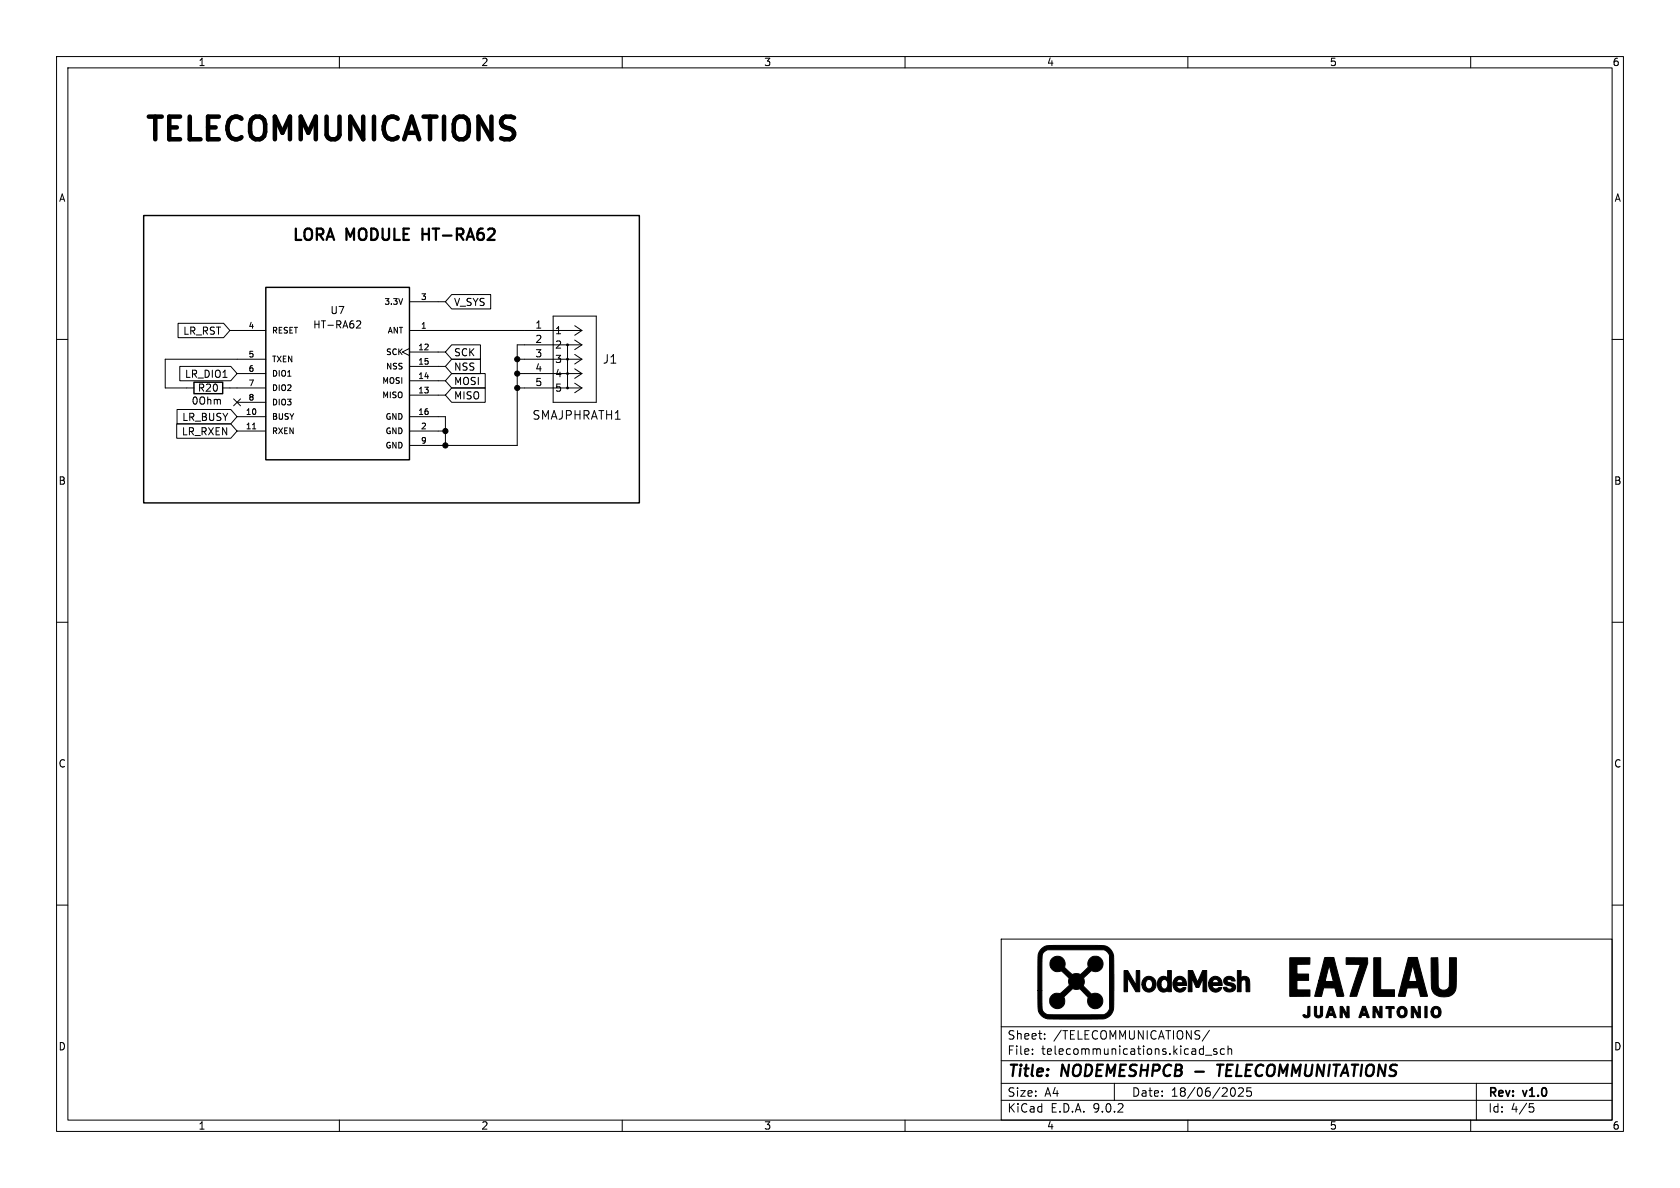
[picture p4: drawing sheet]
<svg xmlns="http://www.w3.org/2000/svg" width="297mm" height="210mm" viewBox="0 0 297 210" stroke-linecap="round" stroke-linejoin="round" font-family="sans-serif">
<g fill="none" stroke="#000" stroke-width=".18">
<path d="M10 10h277v190h-277zM12 12h273v186h-273zM60 10v2M110 10v2M160 10v2M210 10v2M260 10v2M31.5 57.1h8l1.1 1.3-1.1 1.3h-8zM40.6 58.4h6.4M63.1 56.8l.4-.1 .3 .4-.8 .9h.8M72.4 58.4h30.5M72.4 53.3h6.3"/>
<path d="M79.9 52.1h6.8v2.5h-6.8l-1.2-1.3zM97.8 55.9h7.6v15.2h-7.6zM101.6 57.6l1.3 .8M102.9 58.4l-1.3 .9M10 60h2M31.2 74.9h9.6l1.1 1.3-1.1 1.3h-9.6zM31.3 72.4h9.5l1.1 1.3-1.1 1.2h-9.5zM31.8 64.8h9l1.1 1.2-1.1 1.3h-9zM39.4 68.6h7.6M41.3 70.5l1.2 1.2M41.9 66h5.1M41.9 71.1h5.1"/>
<path d="M41.9 76.2h5.1M41.9 73.7h5.1M42.5 70.5l-1.2 1.2M44.6 75.8h.6M47 63.5h-17.8v5.1h5.1M72.4 61.6l-1.3 .6 1.3 .7M72.4 62.2h6.3M72.4 64.8h6.3M72.4 67.3h6.3M72.4 69.9h6.3M72.4 76.2h6.3M72.4 73.7h6.3v5"/>
<path d="M79.9 63.5h5v2.5h-5l-1.2-1.2zM79.9 68.6h5.9v2.5h-5.9l-1.2-1.2zM79.9 66h5.9v2.6h-5.9l-1.2-1.3zM79.9 61h5v2.5h-5l-1.2-1.3zM91.4 66h11.5M91.4 68.6h11.5M91.4 63.5h11.5M100.3 61v7.6M101.6 60.1l1.3 .9M101.6 62.7l1.3 .8M101.6 65.2l1.3 .8M101.6 67.7l1.3 .9"/>
<path d="M102.9 61h-11.5v17.7h-19M102.9 61l-1.3 .8M102.9 63.5l-1.3 .8M102.9 66l-1.3 .9M102.9 68.6l-1.3 .8M285 60h2M10 110h2M285 110h2M10 160h2M177 166h108v32h-108zM285 160h2M60 198v2"/>
<path d="M110 198v2M160 198v2M177 194.5h108M177 191.5h108M177 187.5h108M177 181.5h108M182.5 186.3v.1M182.5 185.5v.1M184.7 183.6v.1M184.7 182.8v.1M197 191.5v3M210 198v2"/>
<path d="M213.1 186.5h1.1M213.8 182.1l-1.3 2M215.1 185.5l-.4-.1-.2 .2 .1 .2 .5 .2v.3h-.6M216.5 185.5l-.5-.1-.3 .3v.4l.2 .2h.6M217.1 185.5l.2-.1 .4 .1v.9M217.1 184.9v1.5M218 192.3a.94 .94 0 0 1 0 1.5M219 192.4l.5-.1 .2 .1 .1 .3-.9 1.1h.9M221.2 192.3h-.7l-.1 .7 .2-.1h.5l.1 .3v.5l-.2 .1-.6-.1M260 198v2M261 191.5v6.5M270.4 195.1h.7"/>
<path d="M270.5 195.7h.4l.3 .3-.2 .5-.5 .1"/>
</g>
<path d="M74.7 40.4v2M74.7 41.4h1.1M211.3 189.4h1.5M215.2 188.2h1.1M215.7 188.2l-.2 2" fill="none" stroke="#000" stroke-width=".4"/>
<g fill="none" stroke="#000" stroke-width=".25">
<path d="M25.4 38.1h87.6v50.8h-87.6zM47 50.8h25.4v30.5h-25.4zM34.3 67.6h5.1v2h-5.1z"/>
<circle cx="100.3" cy="61" r=".13"/>
<circle cx="100.3" cy="63.5" r=".13"/>
<circle cx="100.3" cy="66" r=".13"/>
<circle cx="100.3" cy="68.6" r=".13"/>
</g>
<g fill="#000" stroke="#000" stroke-width=".18">
<path d="M185.9 169.5a1.37 1.37 0 0 1 1.8-.2 1.37 1.37 0 0 1 .5 1.7l1.3 1.3 .9-.2 .6 .2 1.4-1.3a1.38 1.38 0 0 1 1.2-2 1.38 1.38 0 0 1 1.4 1.8 1.38 1.38 0 0 1-2.1 .8l-1.4 1.3a1.45 1.45 0 0 1 0 1.4l1.5 1.4a1.37 1.37 0 0 1 2 1 1.37 1.37 0 0 1-1.6 1.6 1.37 1.37 0 0 1-1-2l-1.1-1.2a.47 .47 0 0 0-.8-.2l-.9-.2-1.2 1.2a.46 .46 0 0 0-.3 .3 .46 .46 0 0 0 .1 .5 1.35 1.35 0 0 1-1.3 1.6 1.35 1.35 0 0 1-1.3-1.5 1.35 1.35 0 0 1 1.6-1.2l.5-.1 1.4-1.3-.2-.5 .1-.8-.7-.7a1.01 1.01 0 0 0-1.3-.4 1.37 1.37 0 0 1-1.3-.8 1.37 1.37 0 0 1 .2-1.5zM198.7 171.6h.7l1.5 2.6v-2.6h.6v3.7h-.7l-1.4-2.5-.1 2.5h-.6zM202.4 172.8a1.34 1.34 0 0 1 2 1.1 1.34 1.34 0 0 1-1.9 1.3 1.32 1.32 0 0 1-.6-1.1h.6a.65 .65 0 0 0 .7 .7 .65 .65 0 0 0 .6-.9 .64 .64 0 0 0-.7-.8 .64 .64 0 0 0-.6 .8v.2h-.6l.1-.7zM205 172.9a.98 .98 0 0 1 1.4 0v-1.3h.7v3.7h-.6v-.2a1.11 1.11 0 0 1-1.3 .1 1.11 1.11 0 0 1-.6-1.1h.6a.63 .63 0 0 0 .7 .7 .63 .63 0 0 0 .6-.8 .63 .63 0 0 0-.6-.9 .63 .63 0 0 0-.7 .7v.3h-.6l.1-.8zM207.8 172.9a1.26 1.26 0 0 1 1.4-.1 1.26 1.26 0 0 1 .6 1.4h-1.8a.64 .64 0 0 0 .5 .6 .64 .64 0 0 0 .7-.2h.4a1.15 1.15 0 0 1-1.2 .8 1.15 1.15 0 0 1-1-1.1v-.7l1.8 .1a.57 .57 0 0 0-.6-.6 .57 .57 0 0 0-.6 .5h-.6zM210.1 171.6h.7l.9 2 .9-2h.7v3.7h-.6v-2.3l-.8 1.6h-.4l-.8-1.6v2.3h-.6zM213.9 173a1.18 1.18 0 0 1 1.4-.3 1.18 1.18 0 0 1 .7 1.2l.1 .3h-1.8a.7 .7 0 0 0 .5 .6 .7 .7 0 0 0 .7-.2h.5a1.24 1.24 0 0 1-1.6 .7 1.24 1.24 0 0 1-.7-1.6h1.7a.55 .55 0 0 0-.6-.6 .55 .55 0 0 0-.5 .6h-.6zM216.6 172.8a1.08 1.08 0 0 1 1.8 .6h-.5a.71 .71 0 0 0-.9-.2v.3l.4 .2a.84 .84 0 0 1 .9 .4 .84 .84 0 0 1-.1 1 1.1 1.1 0 0 1-1.9-.6 .7 .7 0 0 1 .9 .3h.4l.2-.1v-.3l-.3-.1a.93 .93 0 0 1-.9-.4 .93 .93 0 0 1-.1-.9zM218.7 171.6h.7v1.2a.89 .89 0 0 1 1-.1 .89 .89 0 0 1 .5 .9v1.7h-.6v-1.5a.47 .47 0 0 0-.5-.6 .47 .47 0 0 0-.4 .7v1.4h-.7zM228 169.3h3.6v1.1l-2.3 .1v1.7h2v1.1h-2v1.7h2.3v1.1h-3.6zM231.2 177.9h.4v1.7a.7 .7 0 0 1-.7 .3 .7 .7 0 0 1-.6-.5 .48 .48 0 0 1 .7 .2l.2-.2zM232.4 177.9h.4v1a.45 .45 0 0 0 0 .5 .45 .45 0 0 0 .5 .1l.1-.3v-1.3h.4v1.7a.82 .82 0 0 1-1.1 .2 .82 .82 0 0 1-.3-1z"/>
<path d="M235 177.9h.6l.6 1.9a.23 .23 0 0 1-.3 .1 .23 .23 0 0 1-.1-.2l-.1-.2h-.8l-.1 .4h-.4l.3-.8h.8l-.2-.7-.2 .7h-.4zM236.9 177.9h.2a1.48 1.48 0 0 1 .9 1.1l.1 .2v-1.3h.4v2h-.5l-.7-1.3v1.3h-.4zM234.2 169.3h1.6l1.7 6.6v.2h-1.1l-.4-1.5h-2l-.4 1.5h-1.2l.7-2.7 2.6 .1-.7-2.9-.7 2.8h-1.2zM238 169.3h3.8v1l-1.9 5.8h-1.2l1.8-5.6h-2.5zM240.9 177.9h.5l.6 2h-.3l-.2-.4h-.7l-.2 .4h-.4l.3-.8h.9l-.3-.8-.2 .8h-.4zM242.7 177.9h.5l.7 1.4v-1.4h.4v2h-.5l-.7-1.3v1.3h-.4zM245 177.9h1.5v.4h-.6v1.6h-.4v-1.6h-.5zM242.9 169.3h1.2v5.7h2.4v1.1h-3.6zM247.2 178.2a.98 .98 0 0 1 1.6 .6 .98 .98 0 0 1-1.2 1.1l-.4-.3-.2-.3v-.5h.4a.51 .51 0 0 0 .5 .8 .51 .51 0 0 0 .5-.8 .48 .48 0 0 0-.5-.5 .48 .48 0 0 0-.5 .5h-.4zM249 169.3h1.6l1.7 6.8h-1.2l-.3-1.5h-2l-.4 1.5h-1.2l.7-2.7 2.6 .1-.8-2.8-.7 2.7h-1.1zM249.5 177.9h.5l.7 1.3v-1.2l.4-.1v2h-.5l-.7-1.3v1.3h-.4zM251.9 177.9h.4v2h-.4z"/>
<path d="M253.3 178.1a.96 .96 0 0 1 1.3 .2 .96 .96 0 0 1-.1 1.3 .96 .96 0 0 1-1.3 0l-.2-.3v-.4h.4a.5 .5 0 0 0 .4 .7 .5 .5 0 0 0 .5-.7 .48 .48 0 0 0-.2-.5 .48 .48 0 0 0-.6 .1l-.1 .4h-.4zM253 169.3h1.2l.1 4.5a1.02 1.02 0 0 0 .9 1.3 1.02 1.02 0 0 0 1-1.3v-4.5h1.3v4.5a2.03 2.03 0 0 1-2.5 2.4 1.97 1.97 0 0 1-2-2.4zM184.2 167.6l.6-.3a81.7 81.7 0 0 1 9.6-.2 2.21 2.21 0 0 1 2.5 2.6v7.2a3 3 0 0 1-.9 2.8 4.5 4.5 0 0 1-2.8 .4h-6.5a2.85 2.85 0 0 1-3-1v-.2a12.4 12.4 0 0 1-.2-3.8h.7v2.6a1.43 1.43 0 0 0 1.8 1.7h9.1l.8-.5 .3-.6-.1-9.4-.2-.5-.7-.5h-10l-.5 .3-.4 .4a37.2 37.2 0 0 0-.1 6.5h-.7v-6.2a1.88 1.88 0 0 1 .7-1.3z"/>
<circle cx="78.7" cy="78.7" r=".46"/>
<circle cx="78.7" cy="76.2" r=".46"/>
<circle cx="91.4" cy="66" r=".46"/>
<circle cx="91.4" cy="68.6" r=".46"/>
<circle cx="91.4" cy="63.5" r=".46"/>
</g>
<text font-size="5.6" x="25.4" y="25.2">TELECOMMUNICATIONS</text>
<g font-size="2.8">
<text x="51.6" y="42.7">LORA MODULE</text>
<text x="75.5" y="42.7">HT-RA62</text>
<text x="178" y="190.9">Title:</text>
<text x="187.7" y="190.9">NODEMESHPCB</text>
<text x="216.9" y="190.9">TELECOMMUNITATIONS</text>
</g>
<g font-size="2.1">
<text x="106.5" y="64.5">J1</text>
<text x="94" y="74.4">SMAJPHRATH1</text>
<text x="178" y="184">Sheet:</text>
<text x="186.2" y="184">/TELECOMMUNICATIONS/</text>
<text x="178" y="186.7">File:</text>
<text x="184.1" y="186.7">telecommunications.kicad_sch</text>
<text x="178" y="196.9">KiCad</text>
<text x="178" y="194.1">Size:</text>
<text x="184.7" y="194.1">A4</text>
<text x="185.7" y="196.9">E.D.A.</text>
<text x="193.3" y="196.9">9.0.2</text>
<text x="200" y="194.1">Date:</text>
<text x="207" y="194.1">18/06/2025</text>
<text x="263" y="194.3">Rev:</text>
<text x="263" y="196.9">Id:</text>
<text x="267.1" y="196.9">4/5</text>
<text x="269.4" y="194.3">v1.0</text>
</g>
<g font-size="1.8">
<text x="35" y="11.9">1</text>
<text x="85" y="11.9">2</text>
<text x="135" y="11.9">3</text>
<text x="185" y="11.9">4</text>
<text x="235" y="11.9">5</text>
<text x="285" y="11.9">6</text>
<text x="10.3" y="35.9">A</text>
<text x="285.3" y="35.9">A</text>
<text x="32.3" y="59.4">LR_RST</text>
<text x="55.3" y="58.3">HT-RA62</text>
<text x="58.3" y="55.7">U7</text>
<text x="80.2" y="54.3">V_SYS</text>
<text x="94.5" y="58.2">1</text>
<text x="98" y="59.3">1</text>
<text x="80.2" y="65.7">NSS</text>
<text x="80.2" y="63.2">SCK</text>
<text x="94.5" y="60.7">2</text>
<text x="94.5" y="63.2">3</text>
<text x="94.5" y="65.8">4</text>
<text x="98" y="61.8">2</text>
<text x="98" y="64.4">3</text>
<text x="32.6" y="67">LR_DIO1</text>
<text x="33.8" y="71.7">0Ohm</text>
<text x="34.9" y="69.4">R20</text>
<text x="80.2" y="70.8">MISO</text>
<text x="80.2" y="68.3">MOSI</text>
<text x="94.5" y="68.3">5</text>
<text x="98" y="66.9">4</text>
<text x="98" y="69.4">5</text>
<text x="32.1" y="77.2">LR_RXEN</text>
<text x="32.1" y="74.6">LR_BUSY</text>
<text x="10.3" y="85.9">B</text>
<text x="285.3" y="85.9">B</text>
<text x="10.3" y="135.9">C</text>
<text x="285.3" y="135.9">C</text>
<text x="10.3" y="185.9">D</text>
<text x="285.3" y="185.9">D</text>
<text x="35" y="199.9">1</text>
<text x="85" y="199.9">2</text>
<text x="135" y="199.9">3</text>
<text x="185" y="199.9">4</text>
<text x="235" y="199.9">5</text>
<text x="285" y="199.9">6</text>
</g>
<g font-size="1.4">
<text x="74.3" y="53.1">3</text>
<text x="43.8" y="58.2">4</text>
<text x="48" y="59.2">RESET</text>
<text x="67.8" y="54.1">3.3V</text>
<text x="68.4" y="59.2">ANT</text>
<text x="74.3" y="58.2">1</text>
<text x="43.8" y="65.8">6</text>
<text x="43.8" y="63.2">5</text>
<text x="48" y="64.2">TXEN</text>
<text x="68.1" y="63">SCK</text>
<text x="68.1" y="65.5">NSS</text>
<text x="73.8" y="62">12</text>
<text x="73.8" y="64.5">15</text>
<text x="43.8" y="68.3">7</text>
<text x="43.8" y="70.9">8</text>
<text x="48" y="66.8">DIO1</text>
<text x="48" y="69.3">DIO2</text>
<text x="48" y="71.9">DIO3</text>
<text x="67.4" y="68">MOSI</text>
<text x="67.4" y="70.6">MISO</text>
<text x="73.8" y="67.1">14</text>
<text x="73.8" y="69.6">13</text>
<text x="43.4" y="73.4">10</text>
<text x="43.4" y="75.9">11</text>
<text x="48" y="74.4">BUSY</text>
<text x="48" y="76.9">RXEN</text>
<text x="68" y="76.9">GND</text>
<text x="68" y="74.4">GND</text>
<text x="73.8" y="73.4">16</text>
<text x="74.3" y="75.9">2</text>
<text x="68" y="79.5">GND</text>
<text x="74.3" y="78.5">9</text>
</g>
</svg>
